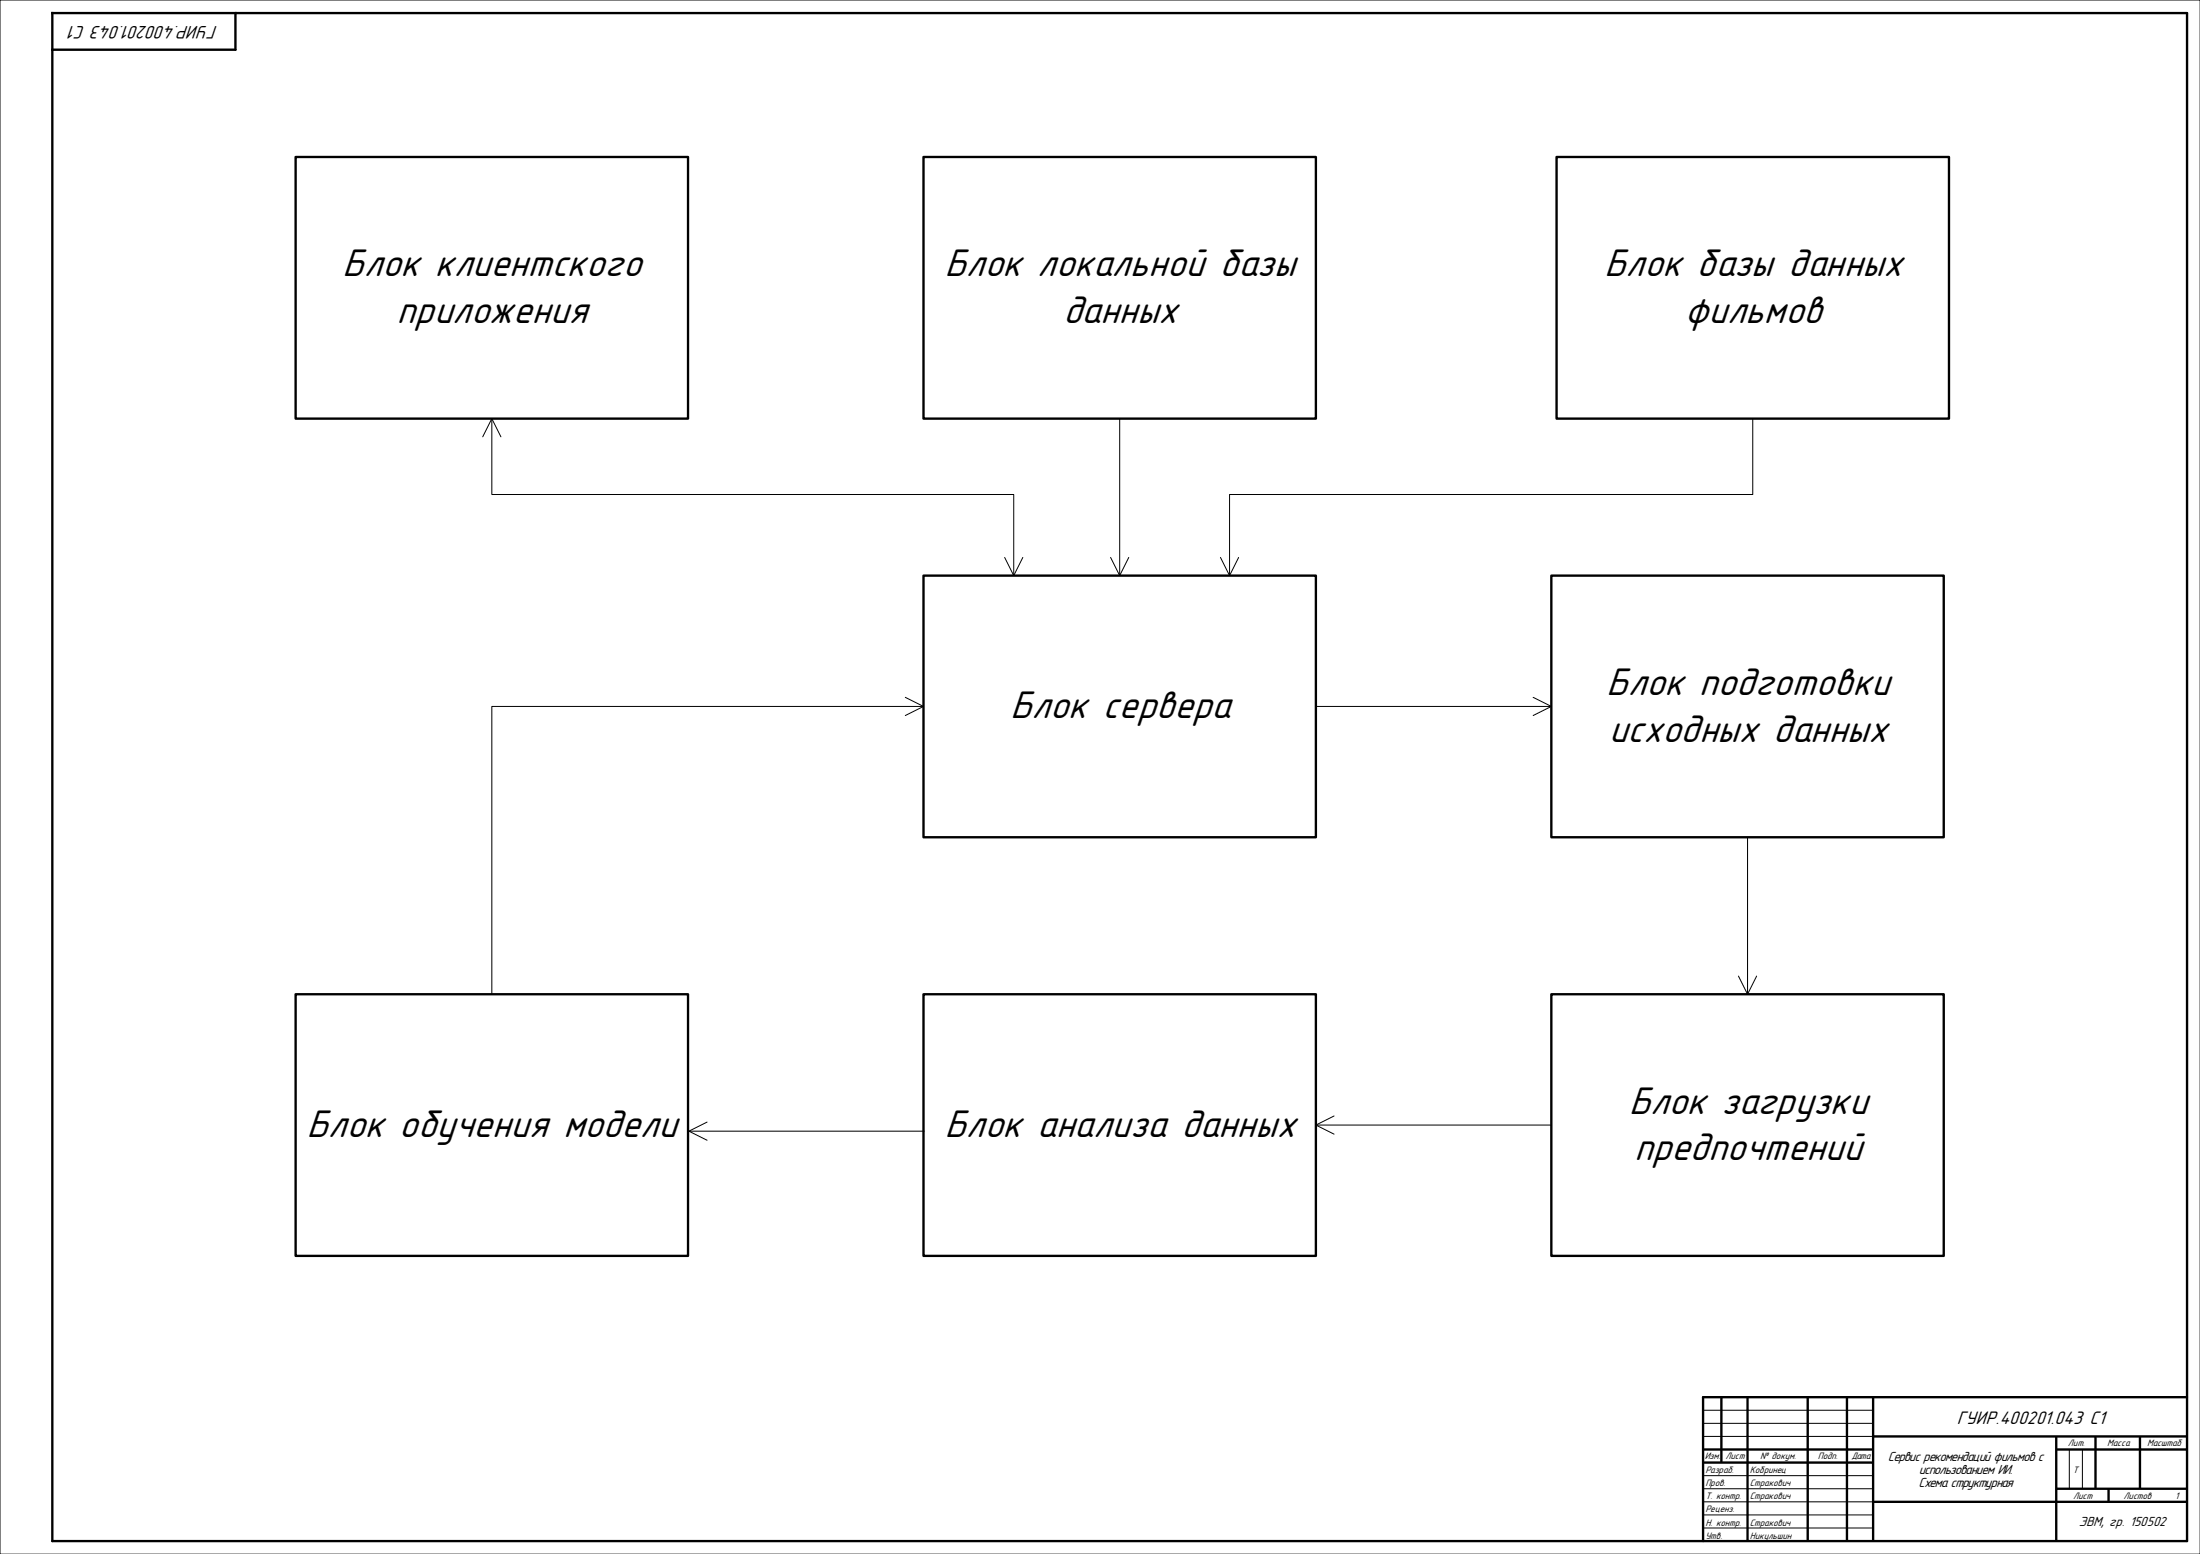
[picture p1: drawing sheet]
<svg xmlns="http://www.w3.org/2000/svg" width="841mm" height="594mm" viewBox="0 0 841 594" stroke-linecap="round" stroke-linejoin="round" font-family="sans-serif">
<path d="M20 5h816v584h-816zM90 5v14h-70M836 534h-185v55" fill="none" stroke="#000" stroke-width=".9"/>
<g fill="none" stroke="#000" stroke-width=".38">
<path d="M668 320v60M664.5 373.1l3.5 6.9 3.5-6.9M651 539h65M651 544h65M651 549h65M791 554v15M796 554v15M651 564h65M651 569h65M651 574h65M651 579h65M0 594v-594h841v594"/>
<path d="M651 584h65"/>
</g>
<g fill="none" stroke="#000" stroke-width=".9" stroke-linecap="butt">
<path d="M658 534v25M668 534v55M691 534v55M706 534v55M716 534v55M651 554h65M651 559h65M716 549h120M786 549v40M786 554h50M801 549v20M818 549v20"/>
<path d="M716 574h120M786 569h50M806 569v5"/>
</g>
<path d="M593 220h150v100h-150z" fill-rule="evenodd" fill="#fff"/>
<path d="M593 220h150v100h-150z" fill="none" stroke="#000" stroke-width=".9"/>
<path d="M593 380h150v100h-150z" fill-rule="evenodd" fill="#fff"/>
<path d="M593 380h150v100h-150z" fill="none" stroke="#000" stroke-width=".9"/>
<path d="M353 60h150v100h-150z" fill-rule="evenodd" fill="#fff"/>
<path d="M353 60h150v100h-150z" fill="none" stroke="#000" stroke-width=".9"/>
<path d="M595 60h150v100h-150z" fill-rule="evenodd" fill="#fff"/>
<path d="M595 60h150v100h-150z" fill="none" stroke="#000" stroke-width=".9"/>
<path d="M353 220h150v100h-150z" fill-rule="evenodd" fill="#fff"/>
<path d="M353 220h150v100h-150z" fill="none" stroke="#000" stroke-width=".9"/>
<path d="M113 60h150v100h-150z" fill-rule="evenodd" fill="#fff"/>
<path d="M113 60h150v100h-150z" fill="none" stroke="#000" stroke-width=".9"/>
<path d="M188 160v29h199.5v31M428 160v60M184.5 166.9l3.5-6.9 3.5 6.9M384 213l3.5 7 3.5-7M424.5 213l3.5 7 3.5-7" fill="none" stroke="#000" stroke-width=".38"/>
<path d="M353 380h150v100h-150z" fill-rule="evenodd" fill="#fff"/>
<path d="M353 380h150v100h-150z" fill="none" stroke="#000" stroke-width=".9"/>
<path d="M113 380h150v100h-150z" fill-rule="evenodd" fill="#fff"/>
<path d="M113 380h150v100h-150z" fill="none" stroke="#000" stroke-width=".9"/>
<path d="M670 160v29h-200v31M466.5 213l3.5 7 3.5-7M346.1 266.5l6.9 3.5-6.9 3.5M353 270h-165v110M503 270h90M586 266.5l7 3.5-7 3.5M263.3 432.3h90M270.3 428.9l-7 3.4 7 3.5M503 430h90M510 426.5l-7 3.5 7 3.5" fill="none" stroke="#000" stroke-width=".38"/>
<g font-size="15.6">
<text x="130.9" y="105.6">Блок клиентского</text>
<text x="361.1" y="105.6">Блок локальной базы</text>
<text x="613.2" y="105.6">Блок базы данных</text>
<text x="151.6" y="123.4">приложения</text>
<text x="406.3" y="123.4">данных</text>
<text x="643.9" y="123.4">фильмов</text>
<text x="614" y="265.6">Блок подготовки</text>
<text x="386.1" y="274.5">Блок сервера</text>
<text x="615" y="283.4">исходных данных</text>
<text x="622.6" y="425.7">Блок загрузки</text>
<text x="117.2" y="434.6">Блок обучения модели</text>
<text x="361.1" y="434.6">Блок анализа данных</text>
<text x="624.7" y="443.5">предпочтений</text>
</g>
<g font-size="7.4">
<text x="83.2" y="9.9" transform="rotate(-180 83.2 9.9)">ГУИР.400201.043 С1</text>
<text x="748" y="544.1">ГУИР.400201.043 С1</text>
</g>
<g font-size="5.4">
<text x="721.6" y="558.3">Сервис рекомендаций фильмов с</text>
<text x="733.4" y="563.3">использованием ИИ.</text>
<text x="733.4" y="568.3">Схема структурная</text>
<text x="794.6" y="583.2">ЭВМ, гр. 150502</text>
</g>
<g font-size="3.8">
<text x="651.6" y="557.7">Изм.</text>
<text x="659.6" y="557.7">Лист</text>
<text x="672.9" y="557.7">№ докум.</text>
<text x="694.9" y="557.7">Подп.</text>
<text x="707.7" y="557.7">Дата</text>
<text x="790.5" y="552.7">Лит.</text>
<text x="805.5" y="552.7">Масса</text>
<text x="820.8" y="552.7">Масштаб</text>
<text x="651.9" y="563.1">Разраб.</text>
<text x="668.9" y="563.1">Кобринец</text>
<text x="792.4" y="563.1">Т</text>
<text x="651.9" y="568.1">Пров.</text>
<text x="668.9" y="568.1">Стракович</text>
<text x="651.9" y="573.1">Т. контр.</text>
<text x="668.9" y="573.1">Стракович</text>
<text x="792.4" y="572.9">Лист</text>
<text x="811.8" y="572.9">Листов</text>
<text x="831.4" y="572.9">1</text>
<text x="651.9" y="578.1">Реценз.</text>
<text x="651.9" y="583.1">Н. контр.</text>
<text x="668.9" y="583.1">Стракович</text>
<text x="651.9" y="588.1">Утв.</text>
<text x="668.9" y="588.1">Никульшин</text>
</g>
</svg>
